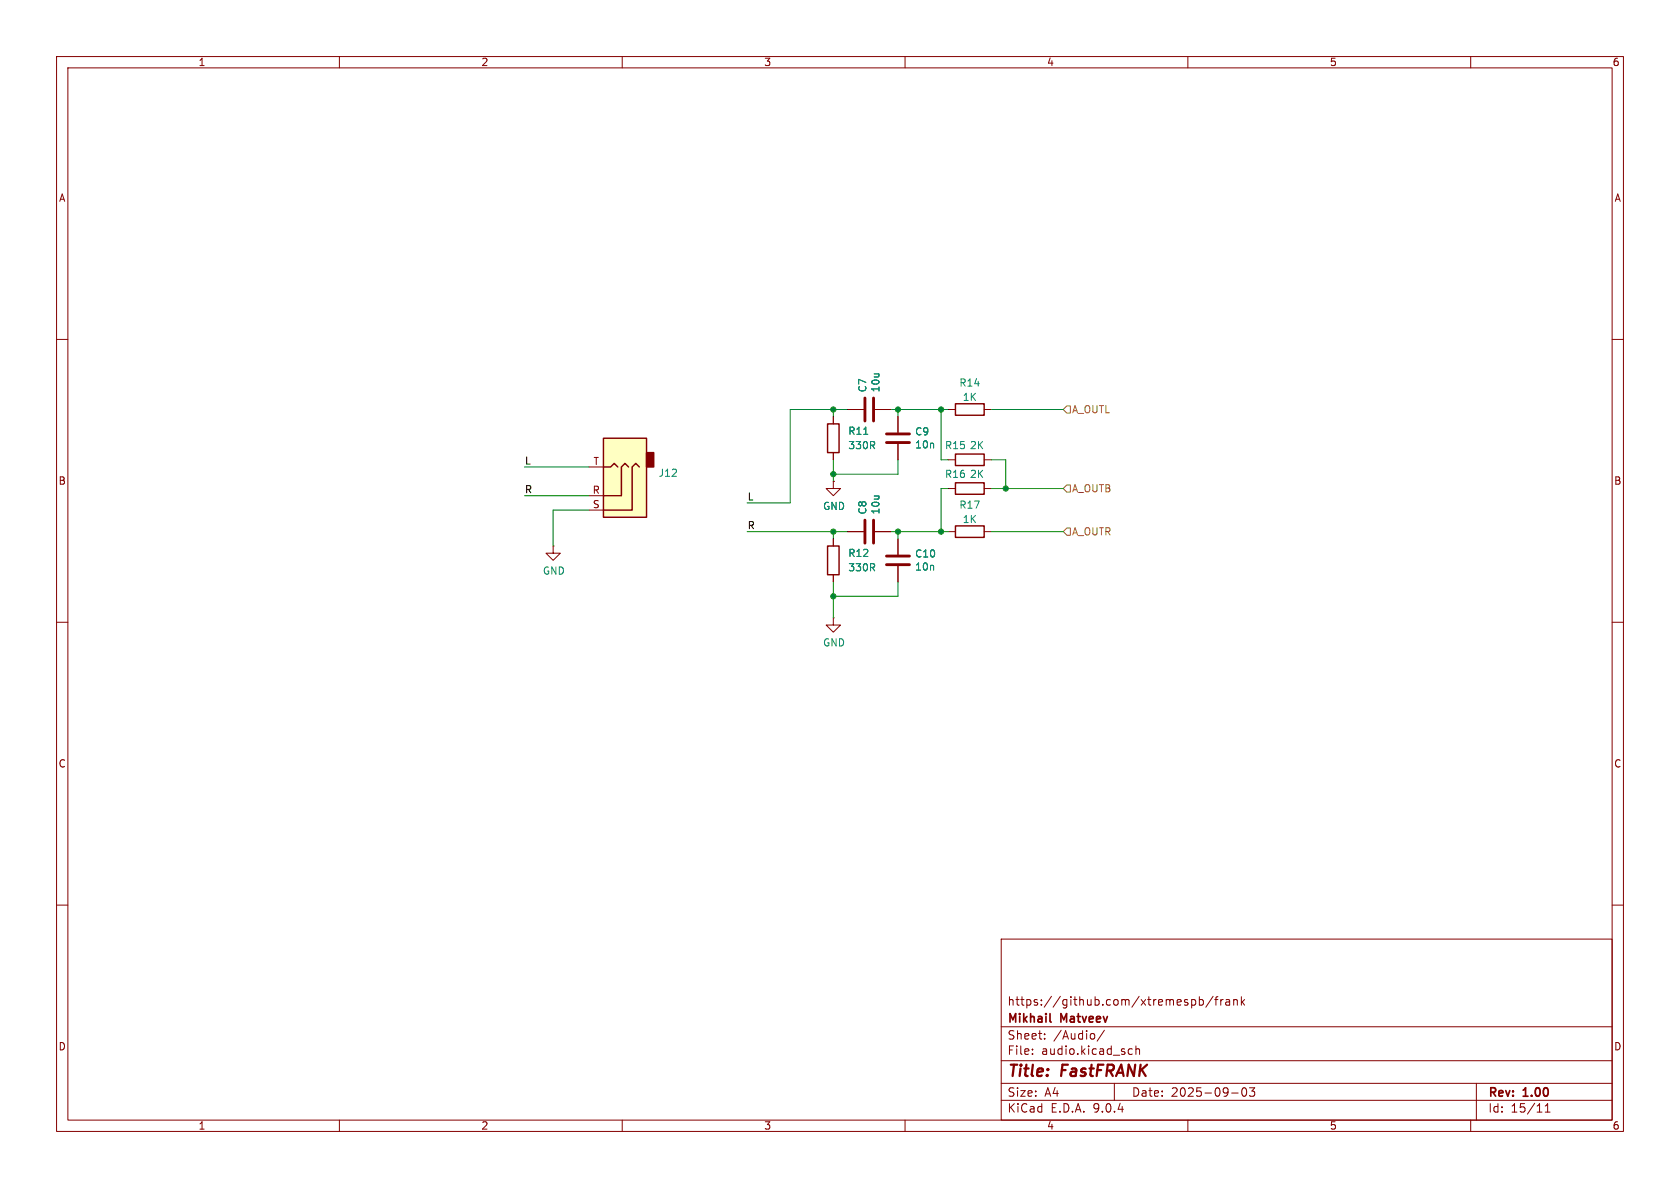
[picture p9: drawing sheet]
<svg xmlns="http://www.w3.org/2000/svg" width="297mm" height="210mm" viewBox="0 0 297 210" stroke-linecap="round" stroke-linejoin="round" font-family="sans-serif">
<g fill="none" stroke="#840000" stroke-width=".18">
<path d="M10 10h277v190h-277zM12 12h273v186h-273zM60 10v2M110 10v2M160 10v2M210 10v2M260 10v2M10 60h2M285 60h2M10 110h2M147.3 109.2v1.3h1.3l-1.3 1.3-1.3-1.3h1.3M147.3 109.2h.1"/>
<path d="M285 110h2M10 160h2M177 166h108v32h-108zM210.7 176.8l.4-.1 .3 .3v.4l-.2 .2h-.5M212 176.8l.5-.1 .2 .3v.4l-.1 .2h-.6M212 176.2v1.5M214.5 176.1l-1.3 2M214.7 176.7h.6M215.3 176.2l-.3 .2v1.3M215.8 176.7v1M216.2 176.7l-.2 .1-.2 .2M216.7 176.8h.6l.1 .9"/>
<path d="M217.4 177.1h-.5a.29 .29 0 0 0-.2 .3 .29 .29 0 0 0 .2 .3l.5-.1M218.1 176.8l.2-.1 .4 .1v.9M218.1 176.7v1M219.5 176.2v1.5M219.6 177.1l.4 .6M220 176.7l-.5 .6M285 160h2M60 198v2M110 198v2M160 198v2M177 194.5h108M177 191.5h108"/>
<path d="M177 187.5h108M177 181.5h108M182.5 186.3v.1M182.5 185.5v.1M184.7 183.6v.1M184.7 182.8v.1M193.5 182.8v.8M195.2 182.1l-1.2 2M197 191.5v3M199.6 186.3h.6M199.6 185.5h.6M200.8 185.5l.2-.1 .4 .1 .1 .9"/>
<path d="M200.8 184.9v1.5M210 198v2M217.7 193.2h1.2M219.7 192.4l.2-.1a.81 .81 0 0 1 .6 .6 .81 .81 0 0 1-.3 .8l-.2 .1a.81 .81 0 0 1-.3-1.4zM220.9 192.3h.9l-.5 .6 .4 .1v.7l-.2 .1h-.4l-.2-.1M260 198v2M261 191.5v6.5M273.2 196.6h.8M273.2 195.5l.4-.4v1.5"/>
</g>
<path d="M185.6 180.5l.2 .2" fill="none" stroke="#840000" stroke-width=".3"/>
<path d="M106.7 77.5h7.6v13.9h-7.6z" fill="#ffffc2"/>
<path d="M114.3 80h1.3v2.6h-1.3z" fill="#840000" stroke="#840000" stroke-width=".25"/>
<path d="M106.7 77.5h7.6v13.9h-7.6zM146.3 74.9h2v5.1h-2zM168.9 71.4h5.1v2h-5.1zM106.7 82.6h1.2l.7-.7 .6 .7M111.1 82.6l-.6-.7-.6 .7v5h-3.2M113 82.6l-.6-.7-.6 .7v7.6h-5.1M146.3 96.5h2v5.1h-2zM168.9 85.3h5.1v2.1h-5.1zM168.9 93h5.1v2h-5.1zM168.9 80.3h5.1v2h-5.1z" fill="none" stroke="#840000" stroke-width=".25"/>
<g fill="none" stroke="#840000" stroke-width=".18">
<path d="M147.3 73.7v1.2M149.9 72.4h2.8M154.7 72.4h2.8M158.7 73.7v2.8M158.7 78.5v2.8M167.6 72.4h1.3M174 72.4h1.3M97.8 96.5v1.3h1.3l-1.3 1.3-1.3-1.3h1.3M97.8 96.5h.1M104.1 90.2h2.6M104.1 87.6h2.6M104.1 82.6h2.6"/>
<path d="M147.3 85.1v1.3h1.3l-1.3 1.2-1.3-1.2h1.3M147.3 85.1h.1M147.3 80v1.3M147.3 95.3v1.2M149.9 94h2.8M154.7 94h2.8M158.7 95.3v2.7M167.6 86.4h1.3M167.6 94h1.3M167.6 81.3h1.3M174 86.4h1.3M174 94h1.3"/>
<path d="M174 81.3h1.3M147.3 101.6v1.3M158.7 100.1v2.8"/>
</g>
<path d="M152.7 76.8h.7" fill="none" stroke="#008484" stroke-width=".18"/>
<path d="M152.9 70.4v4M154.4 70.4v4M156.7 76.7h4.1M156.7 78.2h4.1M152.9 91.9v4.1M154.4 91.9v4.1M156.7 98.3h4.1M156.7 99.8h4.1" fill="none" stroke="#840000" stroke-width=".51"/>
<path d="M188.6 71.8h.6v1.2h-.6l-.6-.6zM188.6 93.3h.6v1.3h-.6l-.6-.6zM188.6 85.7h.6v1.3h-.6l-.6-.6z" fill="none" stroke="#848400" stroke-width=".18"/>
<g fill="none" stroke="#008400" stroke-width=".18">
<path d="M147.3 72.4v1.3M149.9 72.4h-10.2v16.5h-7.6M157.5 72.4h10.1M158.7 72.4v1.3M166.4 72.4v8.9h1.2M175.3 72.4h12.7M92.7 87.6h11.4M92.7 82.6h11.4M104.1 90.2h-6.3v6.3M132.1 94h17.8M147.3 81.3v3.8M147.3 94v1.3"/>
<path d="M157.5 94h10.1M158.7 81.3v2.5h-11.4M158.7 94v1.3M167.6 86.4h-1.2v7.6M175.3 94h12.7M175.3 86.4h12.7M175.3 81.3h2.5v5.1M147.3 102.9v6.3M158.7 102.9v2.5h-11.4"/>
</g>
<g fill="#008400" stroke="#008400" stroke-width=".18">
<circle cx="158.7" cy="72.4" r=".46"/>
<circle cx="177.8" cy="86.4" r=".46"/>
<circle cx="158.7" cy="94" r=".46"/>
<circle cx="166.4" cy="94" r=".46"/>
<circle cx="166.4" cy="72.4" r=".46"/>
<circle cx="147.3" cy="83.8" r=".46"/>
<circle cx="147.3" cy="72.4" r=".46"/>
<circle cx="147.3" cy="94" r=".46"/>
<circle cx="147.3" cy="105.4" r=".46"/>
</g>
<g font-size="2.8" fill="#840000">
<text x="178" y="190.9">Title:</text>
<text x="187.7" y="190.9">FastFRANK</text>
</g>
<g font-size="2.1" fill="#840000">
<text x="178" y="178">https://github.com/xtremespb/frank</text>
<text x="178" y="184">Sheet:</text>
<text x="178" y="181.2">Mikhail</text>
<text x="186.2" y="184">/Audio/</text>
<text x="187.6" y="181.2">Matveev</text>
<text x="178" y="186.7">File:</text>
<text x="184.1" y="186.7">audio.kicad_sch</text>
<text x="178" y="196.9">KiCad</text>
<text x="178" y="194.1">Size:</text>
<text x="184.7" y="194.1">A4</text>
<text x="185.7" y="196.9">E.D.A.</text>
<text x="193.3" y="196.9">9.0.4</text>
<text x="200" y="194.1">Date:</text>
<text x="207" y="194.1">2025-09-03</text>
<text x="263" y="194.3">Rev:</text>
<text x="263" y="196.9">Id:</text>
<text x="267.1" y="196.9">15/11</text>
<text x="269.4" y="194.3">1.00</text>
</g>
<g font-size="1.8" fill="#840000">
<text x="35" y="11.9">1</text>
<text x="85" y="11.9">2</text>
<text x="135" y="11.9">3</text>
<text x="185" y="11.9">4</text>
<text x="235" y="11.9">5</text>
<text x="285" y="11.9">6</text>
<text x="10.3" y="35.9">A</text>
<text x="285.3" y="35.9">A</text>
<text x="104.8" y="82.3">T</text>
<text x="10.3" y="85.9">B</text>
<text x="104.7" y="87.4">R</text>
<text x="104.7" y="89.9">S</text>
<text x="285.3" y="85.9">B</text>
<text x="10.3" y="135.9">C</text>
<text x="285.3" y="135.9">C</text>
<text x="10.3" y="185.9">D</text>
<text x="285.3" y="185.9">D</text>
<text x="35" y="199.9">1</text>
<text x="85" y="199.9">2</text>
<text x="135" y="199.9">3</text>
<text x="185" y="199.9">4</text>
<text x="235" y="199.9">5</text>
<text x="285" y="199.9">6</text>
</g>
<g font-size="1.8" fill="#008484">
<text x="153.4" y="69.5" transform="rotate(-90 153.4 69.5)">C7</text>
<text x="155.7" y="69.5" transform="rotate(-90 155.7 69.5)">10u</text>
<text x="169.5" y="68.5">R14</text>
<text x="170.1" y="71.1">1K</text>
<text x="149.9" y="77.1">R11</text>
<text x="161.7" y="77.2">C9</text>
<text x="149.9" y="79.6">330R</text>
<text x="161.7" y="79.5">10n</text>
<text x="167" y="79.6">R15</text>
<text x="171.4" y="79.6">2K</text>
<text x="116.3" y="84.5">J12</text>
<text x="167" y="84.7">R16</text>
<text x="171.4" y="84.7">2K</text>
<text x="145.4" y="90.3">GND</text>
<text x="153.4" y="91" transform="rotate(-90 153.4 91)">C8</text>
<text x="155.7" y="91" transform="rotate(-90 155.7 91)">10u</text>
<text x="169.5" y="90.1">R17</text>
<text x="170.1" y="92.7">1K</text>
<text x="95.9" y="101.8">GND</text>
<text x="149.9" y="101.2">330R</text>
<text x="149.9" y="98.7">R12</text>
<text x="161.7" y="98.8">C10</text>
<text x="161.7" y="101.1">10n</text>
<text x="145.4" y="114.5">GND</text>
</g>
<g font-size="1.8" fill="#848400">
<text x="189.4" y="73.3">A_OUTL</text>
<text x="189.4" y="87.2">A_OUTB</text>
<text x="189.4" y="94.8">A_OUTR</text>
</g>
<g font-size="1.8">
<text x="92.7" y="82.2">L</text>
<text x="92.7" y="87.3">R</text>
<text x="132.1" y="88.6">L</text>
<text x="132.1" y="93.6">R</text>
</g>
</svg>
